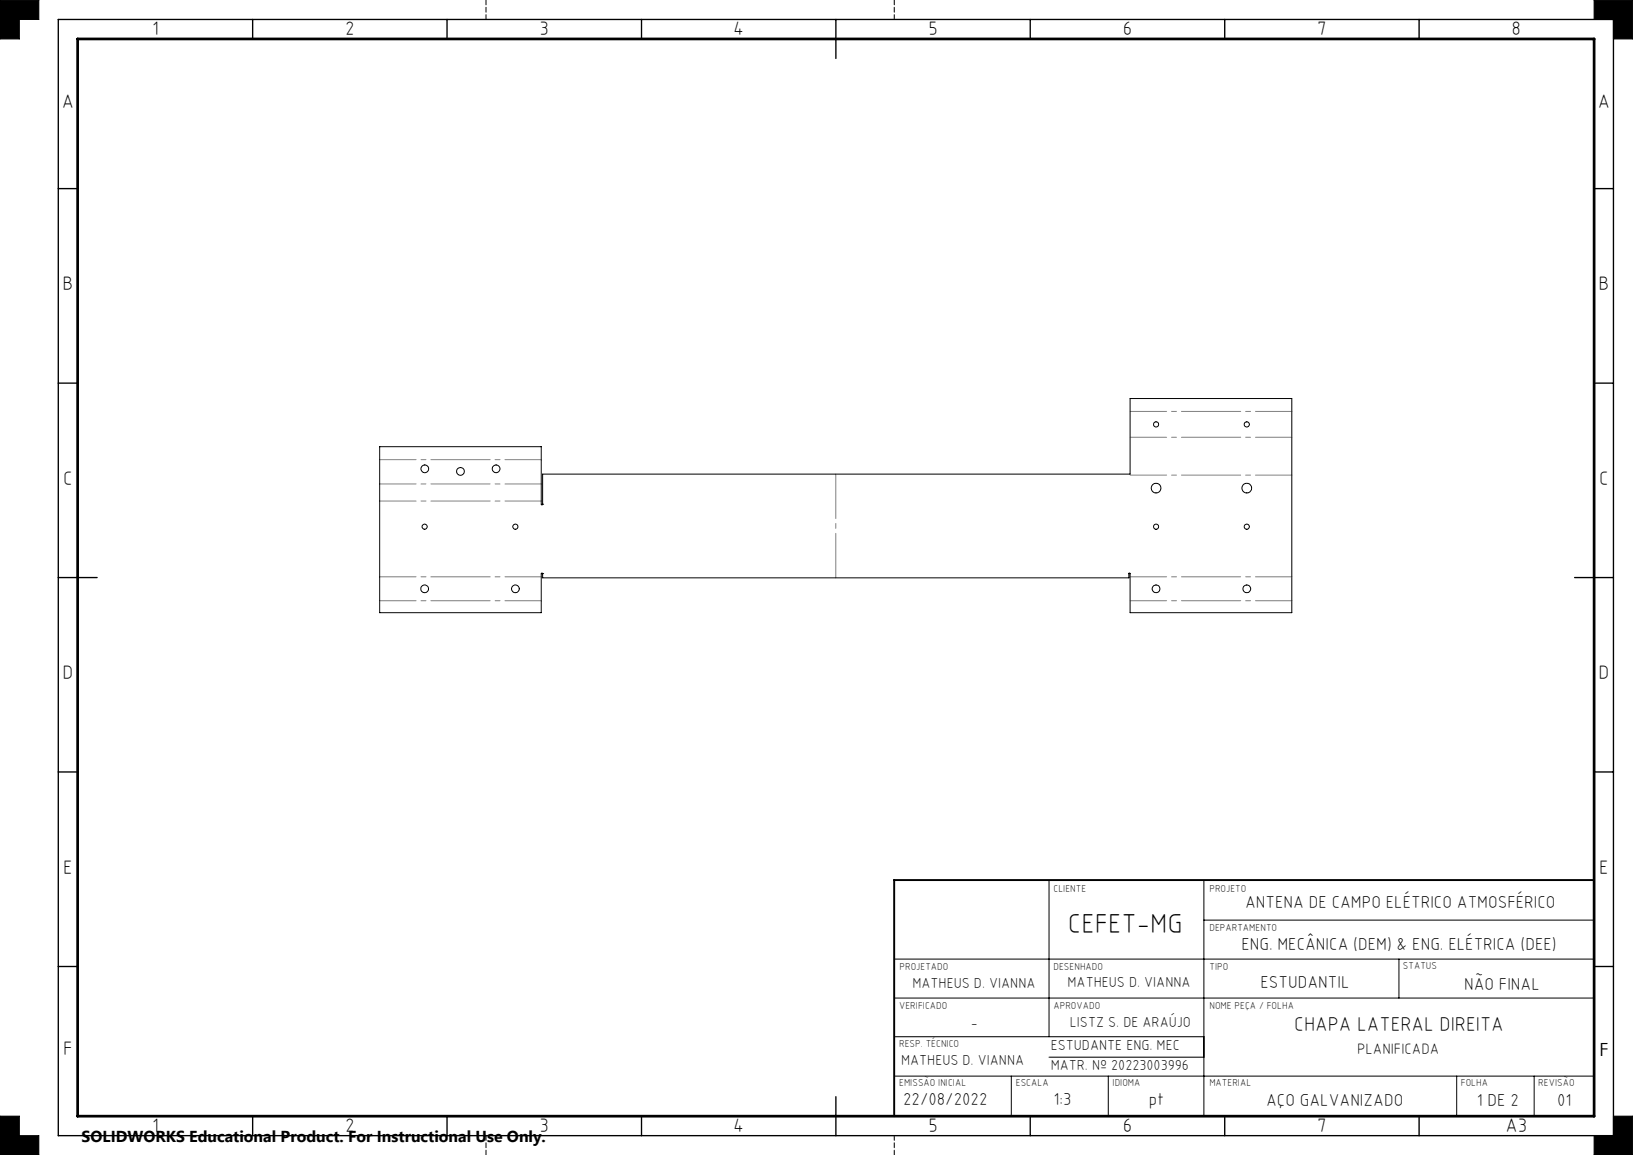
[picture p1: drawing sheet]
<svg xmlns="http://www.w3.org/2000/svg" width="420mm" height="297mm" viewBox="0 0 420 297" stroke-linecap="round" stroke-linejoin="round" font-family="sans-serif">
<g fill="none" stroke="#000" stroke-width=".26">
<path d="M0 0h10v5h-5v5h-5zM410 0h10v10h-5v-5h-5zM97.6 114.9h41.6v14.8l.1 .2 .3-.2v-7.8h151.1v-19.4h41.5v55h-41.5v-10l-.2-.1-.2 .1v1.1h-150.7v-1.1l-.3-.1-.1 10.1h-41.6zM269.8 226.3v40.3M309.6 226.3v60.7M309.6 236.6h100.4M230 246.6h180M230 256.6h180M359.8 246.6v10M230 276.7h180M230 266.6h79.6M260.1 276.7v10.3"/>
<path d="M269.8 271.8h39.8M285 276.7v10.3M374.7 276.7v10.3M394.6 276.7v10.3M0 287h5v5h5v5h-10zM415 287h5v10h-10v-5h5z"/>
<circle cx="297.3" cy="109.1" r=".67"/>
<circle cx="320.7" cy="109.1" r=".67"/>
<circle cx="109.2" cy="135.4" r=".67"/>
<circle cx="109.3" cy="120.5" r=".99"/>
<circle cx="118.4" cy="121.2" r="1"/>
<circle cx="127.6" cy="120.5" r=".99"/>
<circle cx="132.6" cy="135.4" r=".67"/>
<circle cx="297.3" cy="125.5" r="1.24"/>
<circle cx="297.3" cy="135.4" r=".67"/>
<circle cx="320.7" cy="135.4" r=".67"/>
<circle cx="320.7" cy="125.5" r="1.25"/>
<circle cx="109.2" cy="151.4" r=".99"/>
<circle cx="132.6" cy="151.4" r="1"/>
<circle cx="297.3" cy="151.4" r=".99"/>
<circle cx="320.7" cy="151.4" r=".99"/>
</g>
<path d="M125 5v-5M230 5v-5M139.6 129.7h.1M139.6 147.5h.1M290.4 147.5h.1M125 292v5M230 292v5" fill="none" stroke="#000" stroke-width=".26" stroke-dasharray="1.3 .6"/>
<g fill="none" stroke="#000" stroke-width=".35">
<path d="M15 5h400v287h-400zM65 5v5M115 5v5M165 5v5M215 5v10M265 5v5M315 5v5M365 5v5M15 48.5h5M410 48.5h5M15 98.5h5M410 98.5h5"/>
<path d="M15 148.5h10M405 148.5h10M15 198.5h5M410 198.5h5M15 248.5h5M410 248.5h5M65 287v5M115 287v5M165 287v5M215 282v10M265 287v5M315 287v5"/>
<path d="M365 287v5"/>
</g>
<path d="M410 226.3h-180v60.7" fill="none" stroke="#000" stroke-width=".5"/>
<path d="M20 10h390v277h-390z" fill="none" stroke="#000" stroke-width=".7"/>
<path d="M97.7 118.2h41.5M290.7 105.8h41.6M290.7 112.4h41.6M97.7 128.8h41.5M97.7 124.4h41.5M290.7 122.2h41.6M139.2 154.5h-41.5M139.2 148.3h-41.5M332.3 154.5h-41.6M332.3 148.3h-41.6" fill="none" stroke="#808080" stroke-width=".26" stroke-dasharray="15.2 1.3 1.3 1.3" stroke-dashoffset="5.9"/>
<path d="M215 148.6v-26.7" fill="none" stroke="#808080" stroke-width=".26" stroke-dasharray="15.2 1.3 1.3 1.3" stroke-dashoffset="3.8"/>
<path d="M0 287v10h10v-5h-5v-5zM415 287h5v10h-10v-5h5zM410 0h10v10h-5v-5h-5zM0 0v10h5v-5h5v-5z" fill-rule="evenodd" fill="#000"/>
<text font-size="7.1" x="274.7" y="239.8">CEFET-MG</text>
<text font-size="5.1" x="332.9" y="265">CHAPA LATERAL DIREITA</text>
<g font-size="5">
<text x="39.1" y="9.1">1</text>
<text x="88.8" y="9.1">2</text>
<text x="138.8" y="9.1">3</text>
<text x="188.6" y="9.1">4</text>
<text x="238.8" y="9.1">5</text>
<text x="288.8" y="9.1">6</text>
<text x="338.8" y="9.1">7</text>
<text x="388.8" y="9.1">8</text>
<text x="15.9" y="27.9">A</text>
<text x="410.9" y="27.9">A</text>
<text x="16.1" y="74.6">B</text>
<text x="411.1" y="74.6">B</text>
<text x="16.3" y="124.6">C</text>
<text x="411.3" y="124.6">C</text>
<text x="16.1" y="174.6">D</text>
<text x="411.1" y="174.6">D</text>
<text x="16.3" y="224.6">E</text>
<text x="411.3" y="224.6">E</text>
<text x="16.3" y="271.4">F</text>
<text x="39.1" y="291.1">1</text>
<text x="88.8" y="291.1">2</text>
<text x="138.8" y="291.1">3</text>
<text x="188.6" y="291.1">4</text>
<text x="238.8" y="291.1">5</text>
<text x="288.8" y="291.1">6</text>
<text x="338.8" y="291.1">7</text>
<text x="387.2" y="291.1">A3</text>
</g>
<text font-size="4.7" x="411.4" y="271.5">F</text>
<g font-size="4.4">
<text x="320.2" y="233.6">ANTENA DE CAMPO ELÉTRICO ATMOSFÉRICO</text>
<text x="319.3" y="244.2">ENG. MECÂNICA (DEM) &amp; ENG. ELÉTRICA (DEE)</text>
<text x="324.2" y="254">ESTUDANTIL</text>
<text x="376.5" y="254.5">NÃO FINAL</text>
<text x="232.3" y="284.1">22/08/2022</text>
<text x="271" y="284.3">1:3</text>
<text x="295.5" y="284.1">pt</text>
<text x="325.6" y="284.3">AÇO GALVANIZADO</text>
<text x="379.8" y="284.5">1 DE 2</text>
<text x="400.5" y="284.3">01</text>
</g>
<text font-size="4.1" x="21" y="293.7">SOLIDWORKS Educational Product. For Instructional Use Only.</text>
<text font-size="3.9" x="349" y="271.1">PLANIFICADA</text>
<g font-size="3.7">
<text x="234.7" y="254.1">MATHEUS D. VIANNA</text>
<text x="274.6" y="253.8">MATHEUS D. VIANNA</text>
<text x="249.7" y="264.3">-</text>
<text x="270.2" y="269.9">ESTUDANTE ENG. MEC</text>
<text x="275.2" y="264.1">LISTZ S. DE ARAÚJO</text>
<text x="231.7" y="273.9">MATHEUS D. VIANNA</text>
<text x="270.2" y="275.2">MATR. Nº 20223003996</text>
</g>
<g font-size="2.6">
<text x="271" y="229.3">CLIENTE</text>
<text x="311.1" y="229.3">PROJETO</text>
<text x="311.1" y="239.3">DEPARTAMENTO</text>
<text x="231.4" y="249.4">PROJETADO</text>
<text x="271" y="249.5">DESENHADO</text>
<text x="311.1" y="249.5">TIPO</text>
<text x="360.8" y="249.2">STATUS</text>
<text x="231.3" y="259.5">VERIFICADO</text>
<text x="271" y="259.5">APROVADO</text>
<text x="311.1" y="259.4">NOME PEÇA / FOLHA</text>
<text x="231.3" y="269.2">RESP. TÉCNICO</text>
<text x="231.3" y="279.3">EMISSÃO INICIAL</text>
<text x="261.3" y="279.3">ESCALA</text>
<text x="286.2" y="279.3">IDIOMA</text>
<text x="311" y="279.3">MATERIAL</text>
<text x="375.7" y="279.3">FOLHA</text>
<text x="395.6" y="279.3">REVISÃO</text>
</g>
</svg>
